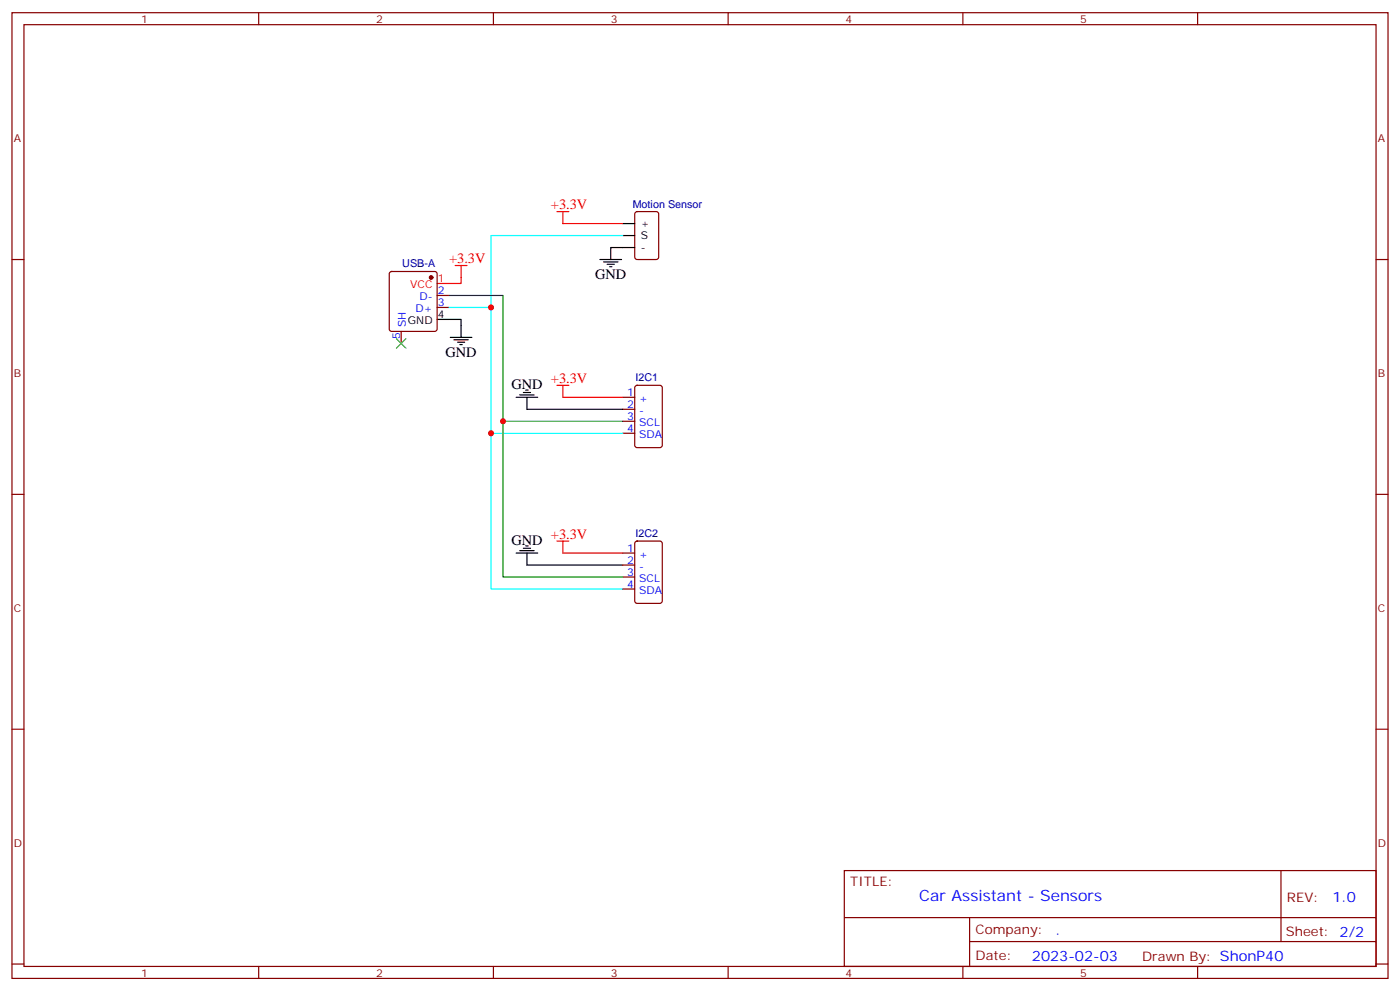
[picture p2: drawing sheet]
<svg xmlns="http://www.w3.org/2000/svg" width="412mm" height="292mm" viewBox="0 0 412 292" stroke-linecap="round" stroke-linejoin="round" font-family="sans-serif">
<g fill="none" stroke="#870000" stroke-width=".35">
<path d="M3.5 3.7h405.4v284.4h-405.4zM7.1 7.3h398.2v277.3h-398.2zM76.2 3.7v3.6M145.3 3.7v3.6M214.5 3.7v3.6M283.6 3.7v3.6M352.8 3.7v3.6M3.5 76.4h3.6M187.2 62.5l.5-.2h5.6l.7 .4v13l-.4 .7h-5.9l-.7-.5v-12.9zM405.3 76.4h3.6M114.9 80.1l.5-.2h12.7l.5 .2 .2 .5v16.3l-.3 .5-.4 .2h-12.7l-.5-.3-.2-.4v-16.3zM118.2 97.6v3.5"/>
<path d="M128.8 90.5h3.5M128.8 87h3.5M183.4 117h3.6M187.2 113.7l.5-.2h6.7l.6 .4 .1 17.2-.5 .6-6.9 .1-.7-.5v-17.1zM183.4 120.5h3.6M183.4 124h3.6M183.4 127.6h3.6M3.5 145.6h3.6M187.2 159.5l.5-.2h6.7l.6 .4 .1 17.3-.5 .6-6.9 .1-.7-.5v-17.2zM405.3 145.6h3.6M183.4 162.8h3.6M183.4 166.4h3.6"/>
<path d="M183.4 169.9h3.6M183.4 173.4h3.6M3.5 214.7h3.6M405.3 214.7h3.6M248.7 256.3h156.6v28.3h-156.6zM377.3 256.4v20.8M248.7 270.2h156.5M285.6 277.2h119.6M285.6 270.2v14.1M3.5 283.8h3.6M76.2 284.6v3.5M145.3 284.6v3.5"/>
<path d="M214.5 284.6v3.5M283.6 284.6v3.5M352.8 284.6v3.5M405.3 283.8h3.6"/>
</g>
<g fill="none" stroke="#000" stroke-width=".35">
<path d="M176.7 76.4h6.4M177.8 77.1h4.2M178.9 77.8h2.1M179.6 78.5h.7M183.4 65.8h3.6M183.4 69.4h3.6M187 72.9h-7.1v3.5M128.8 94.1h7v5.2M132.6 99.3h6.4M133.7 100h4.2M134.8 100.8h2.1M135.5 101.5h.7"/>
<path d="M152 117h6.4M153.1 116.3h4.2M154.2 115.6h2.1M154.9 114.9h.7M155.2 117v3.5h28.2M152 162.8h6.4M153.1 162.1h4.2M154.2 161.4h2.1M154.9 160.7h.7M155.2 162.8v3.6h28.2"/>
</g>
<path d="M134.1 78.2h3.5M135.8 78.2v5.3h-7M164 62.3h3.6M165.8 62.3v3.5h17.6M164 113.5h3.6M165.8 113.5v3.5h17.6M164 159.3h3.6M165.8 159.3v3.5h17.6" fill="none" stroke="#f00" stroke-width=".35"/>
<circle cx="127" cy="81.7" r=".53" fill="#870000" stroke="#870000" stroke-width=".35"/>
<path d="M116.8 99.7l2.8 2.8M119.6 99.7l-2.8 2.8" fill="none" stroke="#3c3" stroke-width=".35"/>
<path d="M183.4 69.4h-38.8v21.1h-12.3M144.6 90.5v37.1h38.8M144.6 127.6v45.8h38.8" fill="none" stroke="#0ff" stroke-width=".35"/>
<path d="M132.3 87h15.9v37h35.2M148.2 124v45.9h35.2" fill="none" stroke="#008700" stroke-width=".35"/>
<g fill="#c00">
<circle cx="144.6" cy="90.5" r=".88"/>
<circle cx="144.6" cy="127.6" r=".88"/>
<circle cx="148.2" cy="124" r=".88"/>
</g>
<text font-size="4.6" fill="#00f" x="270.8" y="265.4">Car Assistant - Sensors</text>
<g font-size="4.2" fill="#f00">
<text x="162.3" y="61.6">+3.3V</text>
<text x="132.3" y="77.5">+3.3V</text>
<text x="162.3" y="112.7">+3.3V</text>
<text x="162.3" y="158.6">+3.3V</text>
</g>
<g font-size="4.2">
<text x="175.3" y="82.1">GND</text>
<text x="131.2" y="105">GND</text>
<text x="150.6" y="114.5">GND</text>
<text x="150.6" y="160.4">GND</text>
</g>
<g font-size="4.2" fill="#00f">
<text x="392.5" y="265.6">1.0</text>
<text x="310.9" y="275.2">.</text>
<text x="304" y="283">2023-02-03</text>
</g>
<g font-size="3.9" fill="#800">
<text x="250.5" y="260.9">TITLE:</text>
<text x="379.1" y="265.6">REV:</text>
<text x="287.4" y="275.1">Company:</text>
<text x="378.7" y="275.7">Sheet: 2/2</text>
<text x="287.4" y="282.8">Date:</text>
<text x="336.4" y="282.9">Drawn By: ShonP40</text>
</g>
<g font-size="3.2" fill="#800">
<text x="41.6" y="6.7">1</text>
<text x="110.8" y="6.7">2</text>
<text x="179.9" y="6.7">3</text>
<text x="249.1" y="6.7">4</text>
<text x="318.2" y="6.7">5</text>
<text x="4.1" y="41.8">A</text>
<text x="405.9" y="41.8">A</text>
<text x="4.1" y="111">B</text>
<text x="405.9" y="111">B</text>
<text x="4.1" y="180.1">C</text>
<text x="405.9" y="180.1">C</text>
<text x="4.1" y="249.3">D</text>
<text x="405.9" y="249.3">D</text>
<text x="41.6" y="287.5">1</text>
<text x="110.8" y="287.5">2</text>
<text x="179.9" y="287.5">3</text>
<text x="249.1" y="287.5">4</text>
<text x="318.2" y="287.5">5</text>
</g>
<g font-size="3.2" fill="#000080">
<text x="186.4" y="61.2">Motion Sensor</text>
<text x="118.5" y="78.5">USB-A</text>
<text x="187.2" y="112.2">I2C1</text>
<text x="187.2" y="158.1">I2C2</text>
</g>
<g font-size="3.2">
<text x="188.7" y="66.9">+</text>
<text x="188.7" y="70.4">S</text>
<text x="188.7" y="73.9">-</text>
<text x="120.2" y="95.5">GND</text>
<text x="128.9" y="93.7">4</text>
</g>
<g font-size="3.2" fill="#f00">
<text x="128.9" y="83.1">1</text>
<text x="120.9" y="84.9">VCC</text>
</g>
<g font-size="3.2" fill="#00f">
<text x="123.6" y="88.4">D-</text>
<text x="128.9" y="86.6">2</text>
<text x="122.4" y="91.9">D+</text>
<text x="128.9" y="90.2">3</text>
<text x="117.8" y="99.8" transform="rotate(-90 117.8 99.8)">5</text>
<text x="119.6" y="96.3" transform="rotate(-90 119.6 96.3)">SH</text>
<text x="184.8" y="116.6">1</text>
<text x="188.3" y="118.4">+</text>
<text x="184.8" y="120.2">2</text>
<text x="184.8" y="123.7">3</text>
<text x="188.3" y="121.9">-</text>
<text x="188.3" y="125.4">SCL</text>
<text x="184.8" y="127.2">4</text>
<text x="188.3" y="129">SDA</text>
<text x="184.8" y="162.5">1</text>
<text x="184.8" y="166">2</text>
<text x="188.3" y="164.3">+</text>
<text x="188.3" y="167.8">-</text>
<text x="184.8" y="169.5">3</text>
<text x="184.8" y="173.1">4</text>
<text x="188.3" y="171.3">SCL</text>
<text x="188.3" y="174.8">SDA</text>
</g>
</svg>
